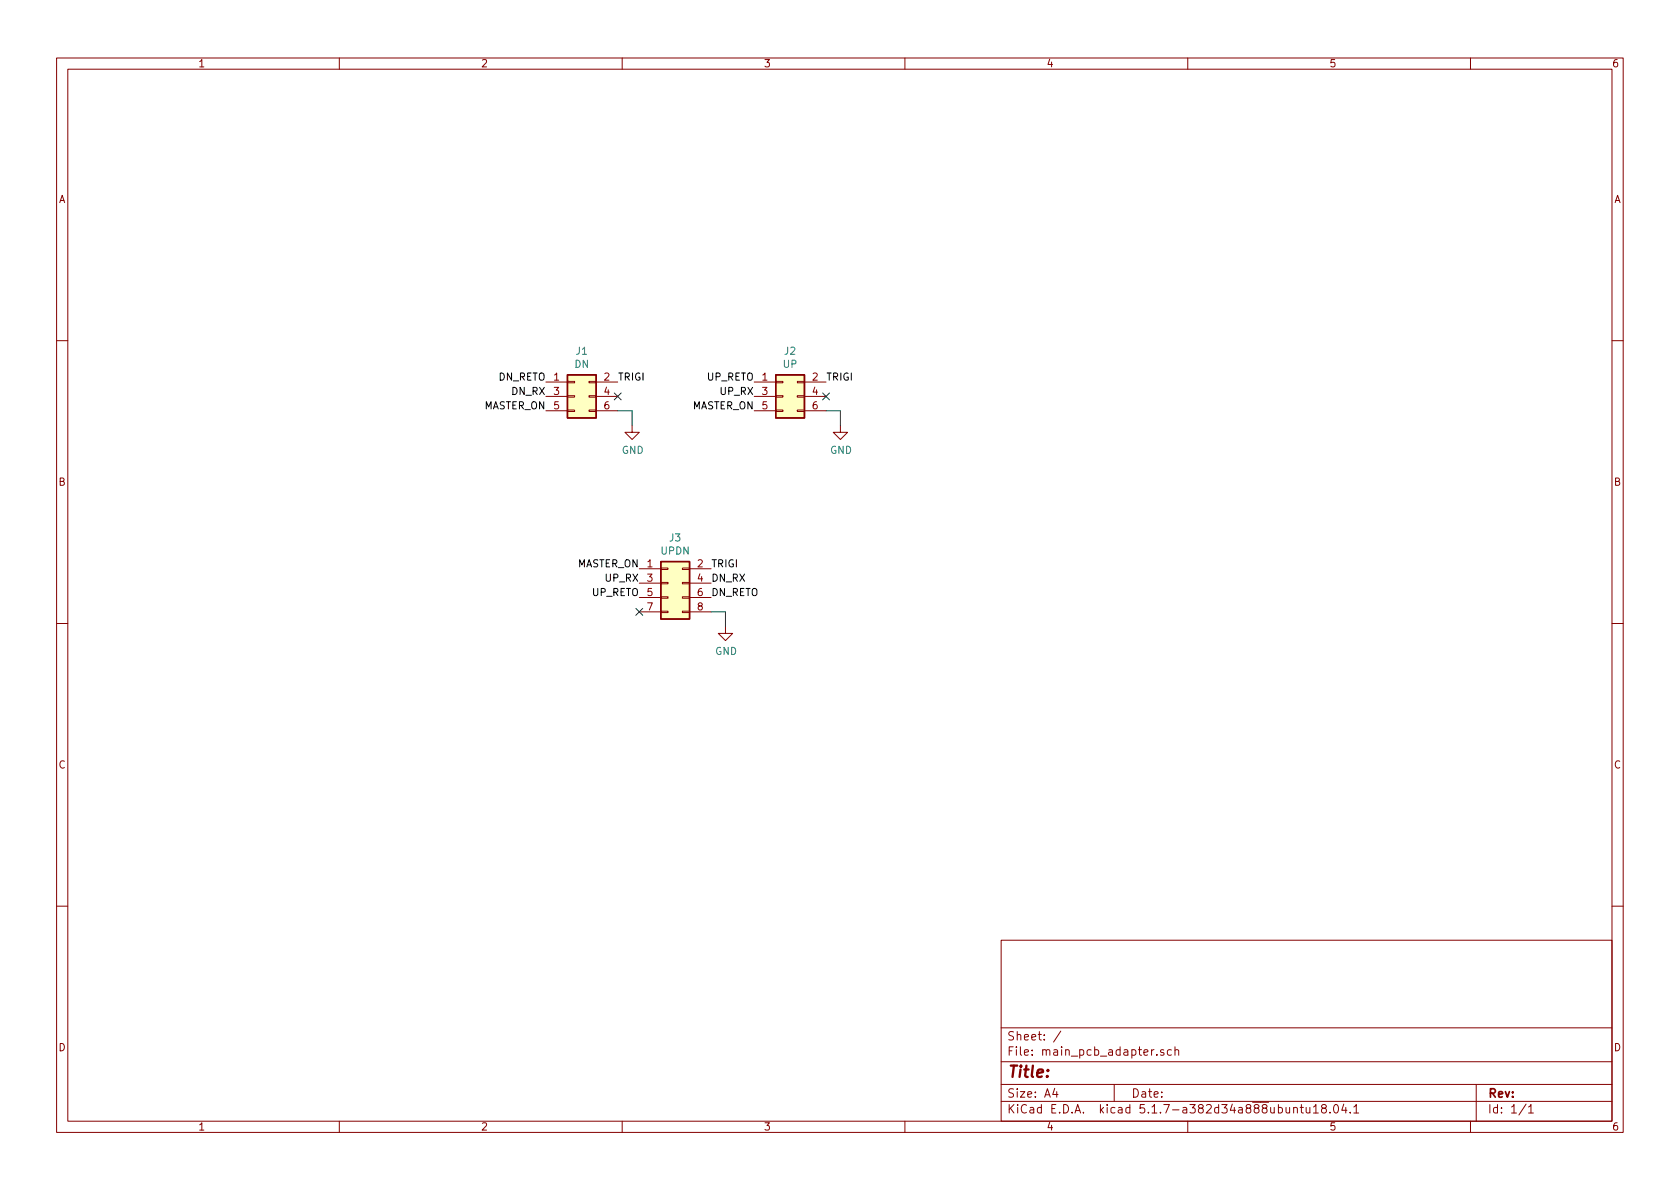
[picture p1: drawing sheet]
<svg xmlns="http://www.w3.org/2000/svg" width="297mm" height="210mm" viewBox="0 0 297 210" stroke-linecap="round" stroke-linejoin="round" font-family="sans-serif">
<g fill="none" stroke="#840000" stroke-width=".18">
<path d="M10 10.3h277v189.9h-277zM12 12.2h273v186.1h-273zM60 10.3v1.9M110 10.3v1.9M160 10.3v1.9M210 10.3v1.9M260 10.3v1.9M10 60.2h2M96.5 67.6h3.8M96.5 70.1h3.8M96.5 72.6h3.8M100.3 72.5h1.3v.3h-1.3z"/>
<path d="M100.3 67.4h1.3v.3h-1.3zM100.3 70h1.3v.2h-1.3zM104.1 72.5h1.3v.3h-1.3zM104.1 67.4h1.3v.3h-1.3zM104.1 70h1.3v.2h-1.3zM105.4 67.6h3.8M105.4 70.1h3.8M105.4 72.6h3.8M111.8 75.2v1.2h1.2l-1.2 1.3-1.3-1.3h1.3M133.3 67.6h3.9M133.3 70.1h3.9M133.3 72.6h3.9"/>
<path d="M137.2 72.5h1.2v.3h-1.2zM137.2 67.4h1.2v.3h-1.2zM137.2 70h1.2v.2h-1.2zM141 72.5h1.2v.3h-1.2zM141 67.4h1.2v.3h-1.2zM141 70h1.2v.2h-1.2zM142.2 67.6h3.8M142.2 70.1h3.8M142.2 72.6h3.8M148.6 75.2v1.2h1.3l-1.3 1.3-1.3-1.3h1.3M285 60.2h2M10 110.3h2"/>
<path d="M113 100.6h3.8M113 103.1h3.8M113 105.7h3.8M113 108.2h3.8M116.8 108.1h1.3v.2h-1.3zM116.8 105.5h1.3v.3h-1.3zM116.8 100.5h1.3v.2h-1.3zM116.8 103h1.3v.2h-1.3zM120.6 108.1h1.3v.2h-1.3zM120.6 105.5h1.3v.3h-1.3zM120.6 100.5h1.3v.2h-1.3zM120.6 103h1.3v.2h-1.3z"/>
<path d="M121.9 100.6h3.8M121.9 103.1h3.8M121.9 105.7h3.8M121.9 108.2h3.8M128.3 110.7v1.3h1.2l-1.2 1.3-1.3-1.3h1.3M285 110.3h2M10 160.2h2M177 166.3h108v32h-108zM285 160.2h2M60 198.3v1.9M110 198.3v1.9M160 198.3v1.9"/>
<path d="M177 194.8h108M177 191.8h108M177 187.8h108M177 181.8h108M186.5 192.5l-.4 1h1M186.8 193v1M187.6 182.3l-1.3 2M197 191.8v3M204.5 186.5v.1M205.8 185.7a.37 .37 0 0 0-.6 .1l.1 .2 .5 .2v.1l-.2 .3-.4-.1M207.1 185.7l-.4-.1-.3 .3 .1 .6 .2 .1 .4-.1M207.7 185.7h.1a.37 .37 0 0 1 .6 .1v.8"/>
<path d="M207.7 185.1v1.5M210 198.3v1.9M228.7 196l.1-.1a.37 .37 0 0 1 .6 .1v.8M228.7 195.8v1M229.9 195.8h.6M230.1 195.3v1.3l.4 .2M230.9 195.8v.8a.39 .39 0 0 0 .7 .1M231.6 195.8v1M232.2 195.8l.5-.5v1.5M232.2 196.8h.9M233.9 196l-.2-.3v-.2l.2-.2 .5 .1 .1 .2-.1 .2-.6 .2a.48 .48 0 0 0-.1 .7l.2 .1 .5-.1a.48 .48 0 0 0-.2-.7M235.2 196.7v.1"/>
<path d="M235.9 195.5l.2-.2a.81 .81 0 0 1 .6 .6 .81 .81 0 0 1-.3 .8l-.1 .1a.79 .79 0 0 1-.4-1.3zM237.6 195.2l-.4 1.1h1M237.9 195.8v1M238.7 196.7v.1M239.4 195.8l.4-.5v1.5M239.4 196.8h.8M260 198.3v1.9M261 191.8v6.5M269.8 195.2l-1.2 2M270.3 195.8l.4-.5v1.5M270.3 196.8h.8"/>
</g>
<g fill="#ffffc2" stroke="#ffffc2" stroke-width=".18">
<path d="M100.3 66.3h5.1v7.6h-5.1z"/>
<path d="M116.8 99.3h5.1v10.2h-5.1z"/>
<path d="M137.2 66.3h5v7.6h-5z"/>
</g>
<path d="M100.3 66.3h5.1v7.6h-5.1zM137.2 66.3h5v7.6h-5zM116.8 99.3h5.1v10.2h-5.1z" fill="none" stroke="#840000" stroke-width=".25"/>
<path d="M109.2 72.6h2.6v2.6M146 72.6h2.6v2.6M125.7 108.2h2.6v2.5" fill="none" stroke="#008400" stroke-width=".18"/>
<path d="M108.6 69.5l1.2 1.2M109.8 69.5l-1.2 1.2M145.4 69.5l1.3 1.2M146.7 69.5l-1.3 1.2M112.4 107.6l1.2 1.2M113.6 107.6l-1.2 1.2" fill="none" stroke="#000084" stroke-width=".18"/>
<text font-size="2.8" fill="#840000" x="178" y="190.5">Title:</text>
<g font-size="2.1" fill="#840000">
<text x="178" y="184">Sheet: /</text>
<text x="178" y="186.7">File: main_pcb_adapter.sch</text>
<text x="178" y="196.9">KiCad E.D.A. kicad 5.1.7-a382d34a888ubuntu18.04.1</text>
<text x="178" y="194.1">Size: A4</text>
<text x="200" y="194.1">Date:</text>
<text x="263" y="194.1">Rev:</text>
<text x="263" y="196.9">Id: 1/1</text>
</g>
<g font-size="1.8" fill="#840000">
<text x="35" y="11.9">1</text>
<text x="85" y="11.9">2</text>
<text x="135" y="11.9">3</text>
<text x="185" y="11.9">4</text>
<text x="235" y="11.9">5</text>
<text x="285" y="11.9">6</text>
<text x="10.4" y="35.9">A</text>
<text x="285.4" y="35.9">A</text>
<text x="97.9" y="67.3">1</text>
<text x="97.9" y="69.8">3</text>
<text x="106.8" y="67.3">2</text>
<text x="106.8" y="69.8">4</text>
<text x="134.8" y="67.3">1</text>
<text x="134.8" y="69.8">3</text>
<text x="143.7" y="67.3">2</text>
<text x="143.7" y="69.8">4</text>
<text x="97.9" y="72.4">5</text>
<text x="106.8" y="72.4">6</text>
<text x="134.8" y="72.4">5</text>
<text x="143.7" y="72.4">6</text>
<text x="10.4" y="85.9">B</text>
<text x="285.4" y="85.9">B</text>
<text x="114.5" y="100.3">1</text>
<text x="123.3" y="100.3">2</text>
<text x="114.5" y="102.9">3</text>
<text x="114.5" y="105.4">5</text>
<text x="114.5" y="107.9">7</text>
<text x="123.3" y="102.9">4</text>
<text x="123.3" y="105.4">6</text>
<text x="123.3" y="107.9">8</text>
<text x="10.4" y="135.9">C</text>
<text x="285.4" y="135.9">C</text>
<text x="10.4" y="185.9">D</text>
<text x="285.4" y="185.9">D</text>
<text x="35" y="199.9">1</text>
<text x="85" y="199.9">2</text>
<text x="135" y="199.9">3</text>
<text x="185" y="199.9">4</text>
<text x="235" y="199.9">5</text>
<text x="285" y="199.9">6</text>
</g>
<g font-size="1.8" fill="#008484">
<text x="101.6" y="65">DN</text>
<text x="101.9" y="62.7">J1</text>
<text x="138.5" y="65">UP</text>
<text x="138.7" y="62.7">J2</text>
<text x="109.9" y="80.3">GND</text>
<text x="146.8" y="80.3">GND</text>
<text x="118.4" y="95.8">J3</text>
<text x="116.9" y="98.1">UPDN</text>
<text x="126.4" y="115.8">GND</text>
</g>
<g font-size="1.8">
<text x="88.1" y="67.3">DN_RETO</text>
<text x="90.5" y="69.8">DN_RX</text>
<text x="109.2" y="67.3">TRIGI</text>
<text x="125" y="67.3">UP_RETO</text>
<text x="127.5" y="69.8">UP_RX</text>
<text x="146" y="67.3">TRIGI</text>
<text x="85.4" y="72.4">MASTER_ON</text>
<text x="122.3" y="72.4">MASTER_ON</text>
<text x="101.9" y="100.3">MASTER_ON</text>
<text x="125.7" y="100.3">TRIGI</text>
<text x="104.7" y="105.4">UP_RETO</text>
<text x="107.1" y="102.9">UP_RX</text>
<text x="125.7" y="102.9">DN_RX</text>
<text x="125.7" y="105.4">DN_RETO</text>
</g>
</svg>
